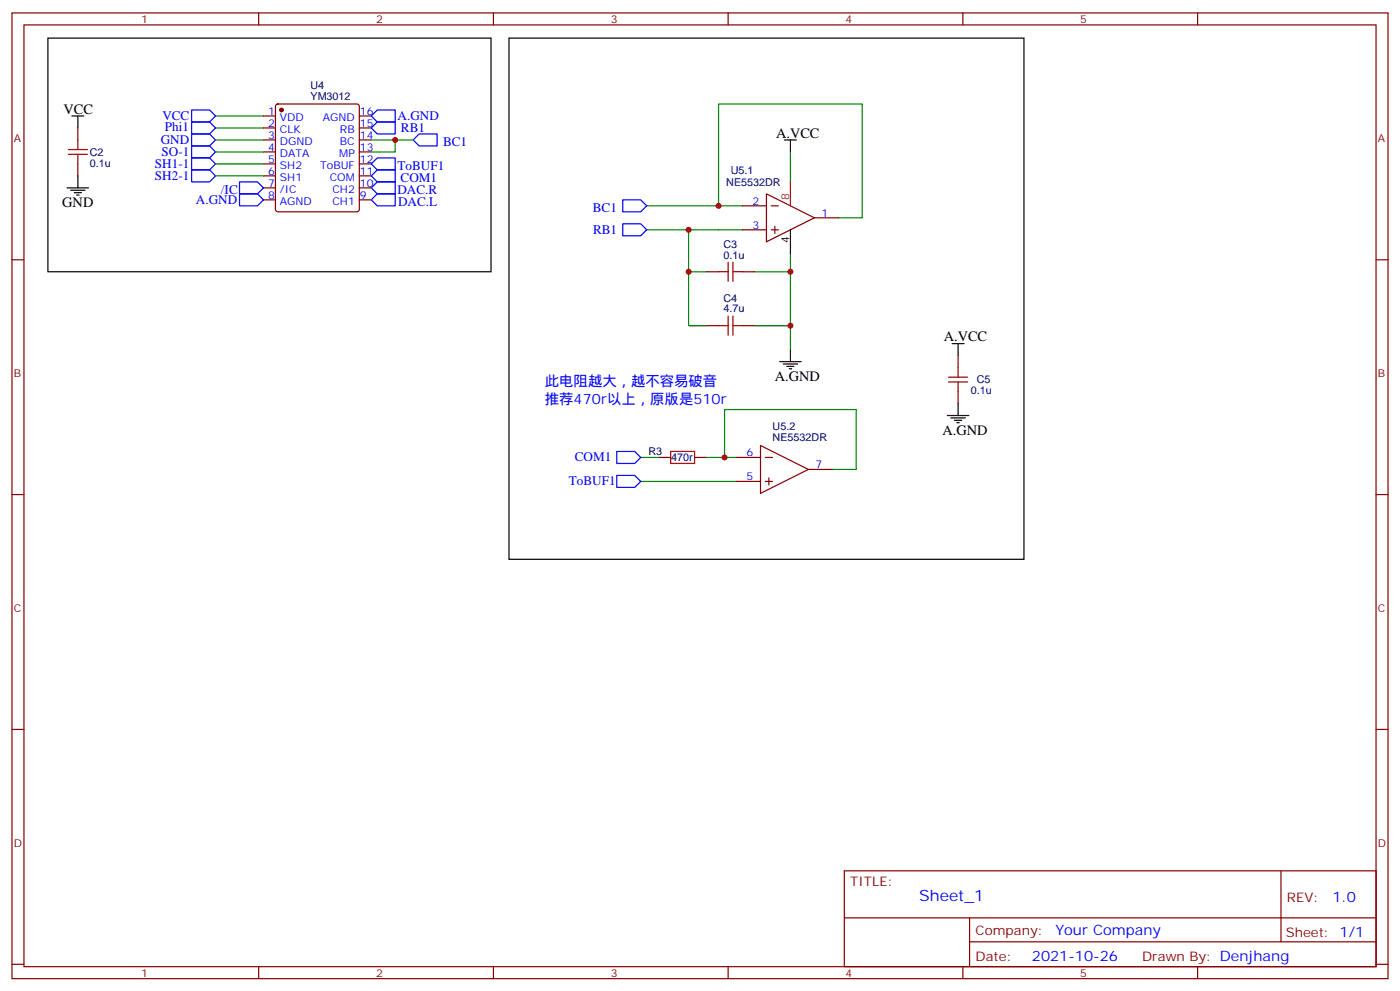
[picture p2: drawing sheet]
<svg xmlns="http://www.w3.org/2000/svg" width="412mm" height="292mm" viewBox="0 0 412 292" stroke-linecap="round" stroke-linejoin="round" font-family="sans-serif">
<g fill="none" stroke="#870000" stroke-width=".35">
<path d="M3.5 3.8h405.4v284.3h-405.4zM7.1 7.3h398.2v277.3h-398.2zM76.2 3.8v3.5M145.3 3.8v3.5M214.5 3.8v3.5M283.6 3.8v3.5M352.8 3.8v3.5M22.9 37.7v3.5M77.6 34.1h3.5M77.6 37.7h3.5M81.4 30.8l.4-.2h23.3l.5 .2 .2 .5v30.4l-.2 .5-.5 .2h-23.3l-.5-.3-.2-.4v-30.4zM105.8 34.1h3.6"/>
<path d="M105.8 37.7h3.6M22.9 48.3v3.5M77.6 41.2h3.5M77.6 44.7h3.5M77.6 48.3h3.5M77.6 51.8h3.5M77.6 55.3h3.5M77.6 58.8h3.5M105.8 41.2h3.6M105.8 44.7h3.6M105.8 48.3h3.6M105.8 51.8h3.6"/>
<path d="M105.8 55.3h3.6M105.8 58.8h3.6M225.8 57.1l14.1 7-14.1 7.1zM3.5 76.5h3.6M218.7 60.6h7.1M218.7 67.7h7.1M227.2 60.6h2.1M227.2 67.7h2.1M228.2 66.6v2.1M239.9 64.1h7M405.3 76.5h3.6M208.1 80h3.6"/>
<path d="M208.1 95.9h3.6M218.7 80h3.5M218.7 95.9h3.5M282.2 104.7v3.5M282.2 115.3v3.5M194 134.7h3.6M204.6 134.7h3.5M217 134.7h7M224 131.2l14.1 7-14.1 7.1zM225.4 134.7h2.1M238.1 138.2h7.1M3.5 145.6h3.6"/>
<path d="M217 141.7h7M225.4 141.7h2.1M226.5 140.7v2.1M405.3 145.6h3.6M3.5 214.8h3.6M405.3 214.8h3.6M248.7 256.4h156.6v28.2h-156.6zM377.3 256.4v20.9M248.7 270.2h156.5M285.6 277.3h119.6M285.6 270.2v14.2M3.5 283.9h3.6"/>
<path d="M76.2 284.6v3.5M145.3 284.6v3.5M214.5 284.6v3.5M283.6 284.6v3.5M352.8 284.6v3.5M405.3 283.9h3.6"/>
</g>
<g fill="none" stroke="#008700" stroke-width=".35">
<path d="M63.5 34.1h14.1M63.5 37.7h14.1M63.5 41.2h14.1M63.5 44.7h14.1M63.5 48.3h14.1M63.5 51.8h14.1M109.4 41.2h12.3M116.4 41.2v3.5h-7M232.8 44.7v8.9M190.5 67.7h28.2M190.5 60.6h21.2M202.8 67.7v12.3h5.3"/>
<path d="M218.7 60.6h-7v-30h42.3v33.5h-7.1M232.8 74.7v28.2M202.8 80v15.9h5.3M222.2 95.9h10.6M222.2 80h10.6M188.7 134.7h5.3M208.1 134.7h8.9M213.4 134.7v-14.1h38.8v17.6h-7M188.7 141.7h28.3"/>
</g>
<g fill="none" stroke="#00f" stroke-width=".35">
<path d="M56.4 35.9h5.3l1.8 1.8-1.8 1.7h-5.3zM56.4 32.4h5.3l1.8 1.7-1.8 1.8h-5.3zM56.4 39.4h5.3l1.8 1.8-1.8 1.8h-5.3zM109.4 37.7l1.7-1.8h5.3v3.5h-5.3zM111.1 32.4h5.3v3.5h-5.3l-1.7-1.8zM56.4 43h5.3l1.8 1.7-1.8 1.8h-5.3zM56.4 46.5h5.3l1.8 1.8-1.8 1.7h-5.3zM56.4 50h5.3l1.8 1.8-1.8 1.8h-5.3zM70.6 57.1h5.2l1.8 1.7-1.8 1.8h-5.2zM70.6 53.6h5.2l1.8 1.7-1.8 1.8h-5.2zM111.1 53.6h5.3v3.5h-5.3l-1.7-1.8zM111.1 57.1h5.3v3.5h-5.3l-1.7-1.8z"/>
<path d="M111.1 46.5h5.3v3.5h-5.3l-1.7-1.7zM111.1 50h5.3v3.6h-5.3l-1.7-1.8zM121.7 41.2l1.8-1.8h5.3v3.6h-5.3zM183.4 58.8h5.3l1.8 1.8-1.8 1.8h-5.3zM183.4 65.9h5.3l1.8 1.8-1.8 1.7h-5.3zM181.7 140h5.3l1.7 1.7-1.7 1.8h-5.3zM181.7 132.9h5.3l1.7 1.8-1.7 1.8h-5.3z"/>
</g>
<circle cx="82.9" cy="32.4" r=".53" fill="#870000" stroke="#870000" stroke-width=".35"/>
<g fill="none" stroke="#000" stroke-width=".35">
<path d="M14.1 11.2h130.5v68.8h-130.5zM149.9 11.2h151.7v153.5h-151.7zM21.2 34.1h3.5M22.9 34.1v3.6M19.8 55.3h6.3M20.8 56h4.2M21.9 56.7h2.1M22.6 57.4h.7M22.9 51.8v3.5M231.1 41.2h3.5M232.8 41.2v3.5M232.8 67.7v7"/>
<path d="M229.7 106.5h6.3M230.7 107.2h4.2M231.8 107.9h2.1M232.5 108.6h.7M232.8 102.9v3.6M280.5 101.2h3.5M282.2 101.2v3.5M282.2 118.8v3.5M279 122.3h6.4M280.1 123h4.2M281.2 123.8h2.1M281.9 124.5h.7"/>
</g>
<g fill="none" stroke="#a10000" stroke-width=".35">
<path d="M20.1 45.4h5.7M20.1 44h5.7M22.9 41.2v2.8M22.9 45.4v2.9M214.5 77.2v5.6M215.9 77.2v5.6M211.7 80h2.8M211.7 95.9h2.8M214.5 93.1v5.6M215.9 93.1v5.6M215.9 80h2.8M215.9 95.9h2.8"/>
<path d="M279.4 112.5h5.6M279.4 111.1h5.6M282.2 108.2v2.9M282.2 112.5v2.8M197.6 132.9h7v3.6h-7z"/>
</g>
<path d="M232.8 53.6v7" fill="none" stroke="#f00" stroke-width=".35"/>
<g fill="#c00">
<circle cx="116.4" cy="41.2" r=".88"/>
<circle cx="232.8" cy="95.9" r=".88"/>
<circle cx="202.8" cy="80" r=".88"/>
<circle cx="213.4" cy="134.7" r=".88"/>
<circle cx="211.7" cy="60.6" r=".88"/>
<circle cx="232.8" cy="80" r=".88"/>
<circle cx="202.8" cy="67.7" r=".88"/>
</g>
<text font-size="4.6" fill="#00f" x="270.8" y="265.4">Sheet_1</text>
<g font-size="4.2">
<text x="18.7" y="33.4">VCC</text>
<text x="228.6" y="40.5">A.VCC</text>
<text x="18.3" y="61">GND</text>
<text x="278" y="100.5">A.VCC</text>
<text x="228.2" y="112.1">A.GND</text>
<text x="277.6" y="128">A.GND</text>
</g>
<g font-size="4.2" fill="#00f">
<text x="160.5" y="113.5">此电阻越大，越不容易破音</text>
<text x="160.5" y="118.8">推荐470r以上，原版是510r</text>
<text x="392.5" y="265.7">1.0</text>
<text x="310.9" y="275.2">Your Company</text>
<text x="304" y="283">2021-10-26</text>
</g>
<g font-size="3.9" fill="#00f">
<text x="47.8" y="35.4">VCC</text>
<text x="117.1" y="35.4">A.GND</text>
<text x="48.6" y="38.4">Phi1</text>
<text x="118.1" y="38.9">RB1</text>
<text x="47.4" y="42.5">GND</text>
<text x="47.6" y="46">SO-1</text>
<text x="130.5" y="43">BC1</text>
<text x="45.6" y="49.6">SH1-1</text>
<text x="45.6" y="53.1">SH2-1</text>
<text x="117.1" y="50">ToBUF1</text>
<text x="118" y="53.6">COM1</text>
<text x="65.1" y="57.1">/IC</text>
<text x="117.1" y="57.1">DAC.R</text>
<text x="57.7" y="60.1">A.GND</text>
<text x="117.3" y="60.6">DAC.L</text>
<text x="174.6" y="62.4">BC1</text>
<text x="174.7" y="68.9">RB1</text>
<text x="169.3" y="135.7">COM1</text>
<text x="167.6" y="142.8">ToBUF1</text>
</g>
<g font-size="3.9" fill="#800">
<text x="250.5" y="261">TITLE:</text>
<text x="379.1" y="265.7">REV:</text>
<text x="287.4" y="275.2">Company:</text>
<text x="378.7" y="275.8">Sheet: 1/1</text>
<text x="287.4" y="282.9">Date:</text>
<text x="336.4" y="282.9">Drawn By: Denjhang</text>
</g>
<g font-size="3.2" fill="#800">
<text x="41.6" y="6.8">1</text>
<text x="110.8" y="6.8">2</text>
<text x="179.9" y="6.8">3</text>
<text x="249.1" y="6.8">4</text>
<text x="318.2" y="6.8">5</text>
<text x="4.1" y="41.9">A</text>
<text x="405.9" y="41.9">A</text>
<text x="4.1" y="111.1">B</text>
<text x="405.9" y="111.1">B</text>
<text x="4.1" y="180.2">C</text>
<text x="405.9" y="180.2">C</text>
<text x="4.1" y="249.3">D</text>
<text x="405.9" y="249.3">D</text>
<text x="41.6" y="287.6">1</text>
<text x="110.8" y="287.6">2</text>
<text x="179.9" y="287.6">3</text>
<text x="249.1" y="287.6">4</text>
<text x="318.2" y="287.6">5</text>
</g>
<g font-size="3.2" fill="#000080">
<text x="91.5" y="29.4">YM3012</text>
<text x="91.5" y="26.3">U4</text>
<text x="26.5" y="45.9">C2</text>
<text x="26.5" y="49.1">0.1u</text>
<text x="215.2" y="51.2">U5.1</text>
<text x="213.9" y="54.7">NE5532DR</text>
<text x="213.1" y="76.1">0.1u</text>
<text x="213.1" y="73">C3</text>
<text x="213.1" y="88.9">C4</text>
<text x="213.1" y="92">4.7u</text>
<text x="287.7" y="112.9">C5</text>
<text x="286" y="116.1">0.1u</text>
<text x="227.6" y="129.9">NE5532DR</text>
<text x="227.6" y="126.8">U5.2</text>
<text x="191" y="134.1">R3</text>
<text x="197.7" y="135.8">470r</text>
</g>
<g font-size="3.2" fill="#00f">
<text x="78.9" y="33.8">1</text>
<text x="82.4" y="35.6">VDD</text>
<text x="95.1" y="35.6">AGND</text>
<text x="106" y="33.8">16</text>
<text x="78.9" y="37.3">2</text>
<text x="78.9" y="40.9">3</text>
<text x="82.4" y="39.1">CLK</text>
<text x="100.1" y="39.1">RB</text>
<text x="106" y="40.9">14</text>
<text x="106" y="37.3">15</text>
<text x="78.9" y="44.4">4</text>
<text x="78.9" y="47.9">5</text>
<text x="82.4" y="42.6">DGND</text>
<text x="82.4" y="46.1">DATA</text>
<text x="99.9" y="46.1">MP</text>
<text x="100.1" y="42.6">BC</text>
<text x="106" y="47.9">12</text>
<text x="106" y="44.4">13</text>
<text x="78.9" y="51.4">6</text>
<text x="82.4" y="49.7">SH2</text>
<text x="82.4" y="53.2">SH1</text>
<text x="94.3" y="49.7">ToBUF</text>
<text x="97.1" y="53.2">COM</text>
<text x="106" y="51.4">11</text>
<text x="78.9" y="55">7</text>
<text x="78.9" y="58.5">8</text>
<text x="82.4" y="56.7">/IC</text>
<text x="97.9" y="56.7">CH2</text>
<text x="106" y="58.5">9</text>
<text x="106" y="55">10</text>
<text x="82.4" y="60.3">AGND</text>
<text x="97.9" y="60.3">CH1</text>
<text x="221.6" y="60.3">2</text>
<text x="242" y="63.8">1</text>
<text x="221.6" y="67.3">3</text>
<text x="219.9" y="134.3">6</text>
<text x="240.2" y="137.9">7</text>
<text x="219.9" y="141.4">5</text>
</g>
<text font-size="3.2" fill="#f00" x="232.5" y="58.8" transform="rotate(-90 232.5 58.8)">8</text>
<text font-size="3.2" x="232.5" y="71.4" transform="rotate(-90 232.5 71.4)">4</text>
</svg>
